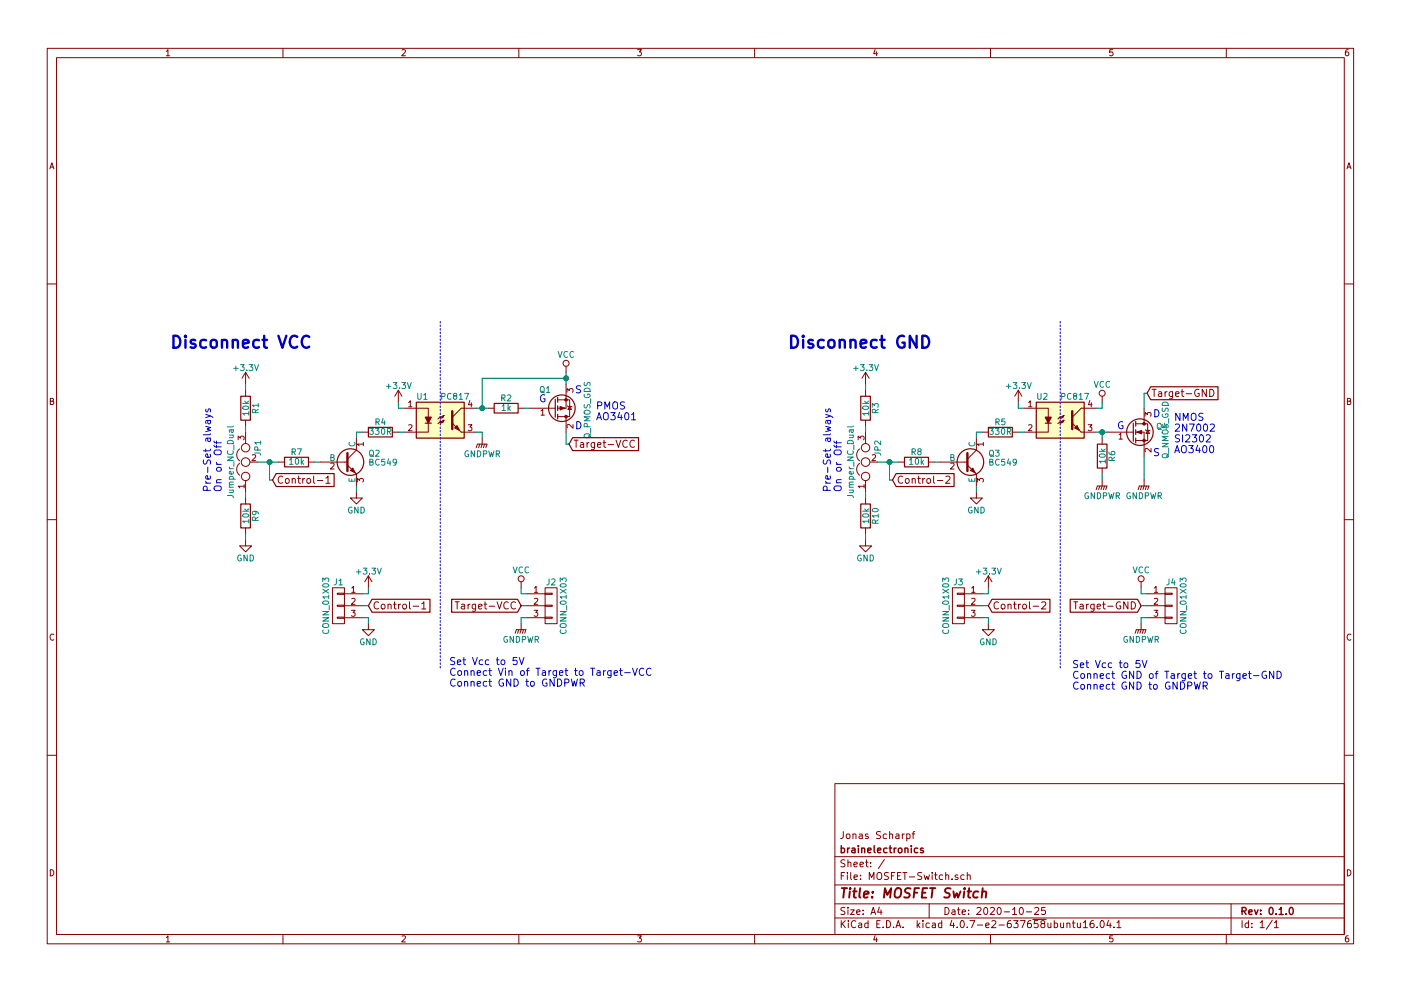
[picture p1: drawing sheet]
EESchema Schematic File Version 2
LIBS:power
LIBS:device
LIBS:switches
LIBS:relays
LIBS:motors
LIBS:transistors
LIBS:conn
LIBS:linear
LIBS:regul
LIBS:74xx
LIBS:cmos4000
LIBS:adc-dac
LIBS:memory
LIBS:xilinx
LIBS:microcontrollers
LIBS:dsp
LIBS:microchip
LIBS:analog_switches
LIBS:motorola
LIBS:texas
LIBS:intel
LIBS:audio
LIBS:interface
LIBS:digital-audio
LIBS:philips
LIBS:display
LIBS:cypress
LIBS:siliconi
LIBS:opto
LIBS:atmel
LIBS:contrib
LIBS:valves
LIBS:brainelectronics
LIBS:MOSFET-Switch-cache
EELAYER 25 0
EELAYER END
$Descr A4 11693 8268
encoding utf-8
Sheet 1 1
Title "MOSFET Switch"
Date "2020-10-25"
Rev "0.1.0"
Comp "brainelectronics"
Comment1 "Jonas Scharpf"
Comment2 ""
Comment3 ""
Comment4 ""
$EndDescr
Text Notes 2600 2900 2    100  ~ 20
Disconnect VCC
$Comp
L Q_NMOS_GSD Q4
U 1 1
P 9450 3600
F 0 "Q4" H 9650 3650 50  0000 L CNN
F 1 "Q_NMOS_GSD" V 9725 3375 50  0000 L CNN
F 2 "TO_SOT_Packages_SMD:SOT-23" H 9650 3700 50  0001 C CNN
F 3 "" H 9450 3600 50  0001 C CNN
	1    9450 3600
	1    0    0    -1  
$EndComp
Text Notes 9325 3575 0    60   ~ 0
G
Text Notes 9625 3475 0    60   ~ 0
D
Text Notes 9625 3800 0    60   ~ 0
S
Text Notes 9800 3775 0    60   ~ 0
NMOS\n2N7002\nSI2302\nAO3400
Wire Wire Line
	9550 3275 9550 3400
Wire Wire Line
	9550 4000 9550 3800
$Comp
L R R7
U 1 1
P 2475 3850
F 0 "R7" V 2555 3850 50  0000 C CNN
F 1 "10k" V 2475 3850 50  0000 C CNN
F 2 "Resistors_THT:R_Axial_DIN0204_L3.6mm_D1.6mm_P2.54mm_Vertical" V 2405 3850 50  0001 C CNN
F 3 "" H 2475 3850 50  0001 C CNN
	1    2475 3850
	0    1    -1   0   
$EndComp
$Comp
L R R4
U 1 1
P 3175 3600
F 0 "R4" V 3255 3600 50  0000 C CNN
F 1 "330R" V 3175 3600 50  0000 C CNN
F 2 "Resistors_SMD:R_0603_HandSoldering" V 3105 3600 50  0001 C CNN
F 3 "" H 3175 3600 50  0001 C CNN
	1    3175 3600
	0    1    -1   0   
$EndComp
$Comp
L CONN_01X03 J1
U 1 1
P 2825 5050
F 0 "J1" H 2825 5250 50  0000 C CNN
F 1 "CONN_01X03" V 2925 5050 50  0000 C CNN
F 2 "" H 2825 5050 50  0001 C CNN
F 3 "" H 2825 5050 50  0001 C CNN
	1    2825 5050
	-1   0    0    -1  
$EndComp
$Comp
L Jumper_NC_Dual JP1
U 1 1
P 2050 3850
F 0 "JP1" H 2100 3750 50  0000 L CNN
F 1 "Jumper_NC_Dual" H 2050 3950 50  0000 C BNN
F 2 "" H 2050 3850 50  0001 C CNN
F 3 "" H 2050 3850 50  0001 C CNN
	1    2050 3850
	0    -1   -1   0   
$EndComp
Wire Wire Line
	2150 3850 2325 3850
$Comp
L R R9
U 1 1
P 2050 4300
F 0 "R9" V 2130 4300 50  0000 C CNN
F 1 "10k" V 2050 4300 50  0000 C CNN
F 2 "Resistors_THT:R_Axial_DIN0204_L3.6mm_D1.6mm_P2.54mm_Vertical" V 1980 4300 50  0001 C CNN
F 3 "" H 2050 4300 50  0001 C CNN
	1    2050 4300
	1    0    0    1   
$EndComp
$Comp
L R R1
U 1 1
P 2050 3400
F 0 "R1" V 2130 3400 50  0000 C CNN
F 1 "10k" V 2050 3400 50  0000 C CNN
F 2 "Resistors_THT:R_Axial_DIN0204_L3.6mm_D1.6mm_P2.54mm_Vertical" V 1980 3400 50  0001 C CNN
F 3 "" H 2050 3400 50  0001 C CNN
	1    2050 3400
	1    0    0    1   
$EndComp
$Comp
L +3.3V #PWR2
U 1 1
P 2050 3200
F 0 "#PWR2" H 2050 3050 50  0001 C CNN
F 1 "+3.3V" H 2050 3340 50  0000 C CNN
F 2 "" H 2050 3200 50  0001 C CNN
F 3 "" H 2050 3200 50  0001 C CNN
	1    2050 3200
	1    0    0    -1  
$EndComp
$Comp
L GND #PWR12
U 1 1
P 2050 4500
F 0 "#PWR12" H 2050 4250 50  0001 C CNN
F 1 "GND" H 2050 4350 50  0000 C CNN
F 2 "" H 2050 4500 50  0001 C CNN
F 3 "" H 2050 4500 50  0001 C CNN
	1    2050 4500
	1    0    0    -1  
$EndComp
Text GLabel 2275 4000 2    60   Input ~ 0
Control-1
Wire Wire Line
	2250 4000 2250 3850
Connection ~ 2250 3850
Wire Wire Line
	2625 3850 2675 3850
$Comp
L BC549 Q2
U 1 1
P 2875 3850
F 0 "Q2" H 3075 3925 50  0000 L CNN
F 1 "BC549" H 3075 3850 50  0000 L CNN
F 2 "TO_SOT_Packages_THT:TO-92_Molded_Narrow" H 3075 3775 50  0001 L CIN
F 3 "" H 2875 3850 50  0001 L CNN
	1    2875 3850
	1    0    0    -1  
$EndComp
$Comp
L GND #PWR10
U 1 1
P 2975 4100
F 0 "#PWR10" H 2975 3850 50  0001 C CNN
F 1 "GND" H 2975 3950 50  0000 C CNN
F 2 "" H 2975 4100 50  0001 C CNN
F 3 "" H 2975 4100 50  0001 C CNN
	1    2975 4100
	1    0    0    -1  
$EndComp
Wire Wire Line
	2975 4100 2975 4050
Wire Wire Line
	2050 4150 2050 4100
Wire Wire Line
	2050 3600 2050 3550
Wire Wire Line
	2050 4500 2050 4450
Text GLabel 3075 5050 2    60   Input ~ 0
Control-1
Wire Wire Line
	3075 5050 3025 5050
$Comp
L +3.3V #PWR14
U 1 1
P 3075 4900
F 0 "#PWR14" H 3075 4750 50  0001 C CNN
F 1 "+3.3V" H 3075 5040 50  0000 C CNN
F 2 "" H 3075 4900 50  0001 C CNN
F 3 "" H 3075 4900 50  0001 C CNN
	1    3075 4900
	1    0    0    -1  
$EndComp
Wire Wire Line
	3075 4900 3075 4950
Wire Wire Line
	3075 4950 3025 4950
$Comp
L GND #PWR18
U 1 1
P 3075 5200
F 0 "#PWR18" H 3075 4950 50  0001 C CNN
F 1 "GND" H 3075 5050 50  0000 C CNN
F 2 "" H 3075 5200 50  0001 C CNN
F 3 "" H 3075 5200 50  0001 C CNN
	1    3075 5200
	1    0    0    -1  
$EndComp
Wire Wire Line
	3075 5200 3075 5150
Wire Wire Line
	3075 5150 3025 5150
Wire Wire Line
	2050 3250 2050 3200
Wire Wire Line
	3025 3600 2975 3600
Wire Wire Line
	2975 3600 2975 3650
$Comp
L PC817 U1
U 1 1
P 3675 3500
F 0 "U1" H 3475 3700 50  0000 L CNN
F 1 "PC817" H 3675 3700 50  0000 L CNN
F 2 "Housings_DIP:DIP-4_W7.62mm" H 3475 3300 50  0001 L CIN
F 3 "" H 3675 3500 50  0001 L CNN
	1    3675 3500
	1    0    0    -1  
$EndComp
Wire Wire Line
	3375 3600 3325 3600
$Comp
L +3.3V #PWR4
U 1 1
P 3325 3350
F 0 "#PWR4" H 3325 3200 50  0001 C CNN
F 1 "+3.3V" H 3325 3490 50  0000 C CNN
F 2 "" H 3325 3350 50  0001 C CNN
F 3 "" H 3325 3350 50  0001 C CNN
	1    3325 3350
	1    0    0    -1  
$EndComp
Wire Wire Line
	3325 3350 3325 3400
Wire Wire Line
	3325 3400 3375 3400
$Comp
L R R2
U 1 1
P 4225 3400
F 0 "R2" V 4305 3400 50  0000 C CNN
F 1 "1k" V 4225 3400 50  0000 C CNN
F 2 "Resistors_THT:R_Axial_DIN0204_L3.6mm_D1.6mm_P2.54mm_Vertical" V 4155 3400 50  0001 C CNN
F 3 "" H 4225 3400 50  0001 C CNN
	1    4225 3400
	0    1    -1   0   
$EndComp
$Comp
L GNDPWR #PWR7
U 1 1
P 4025 3650
F 0 "#PWR7" H 4025 3450 50  0001 C CNN
F 1 "GNDPWR" H 4025 3520 50  0000 C CNN
F 2 "" H 4025 3600 50  0001 C CNN
F 3 "" H 4025 3600 50  0001 C CNN
	1    4025 3650
	1    0    0    -1  
$EndComp
Wire Wire Line
	4025 3650 4025 3600
Wire Wire Line
	4025 3600 3975 3600
Wire Wire Line
	3975 3400 4075 3400
$Comp
L Q_PMOS_GDS Q1
U 1 1
P 4625 3400
F 0 "Q1" H 4500 3250 50  0000 L CNN
F 1 "Q_PMOS_GDS" V 4900 3175 50  0000 L CNN
F 2 "" H 4825 3500 50  0001 C CNN
F 3 "" H 4625 3400 50  0001 C CNN
	1    4625 3400
	1    0    0    1   
$EndComp
Text Notes 4500 3350 0    60   ~ 0
G
Text Notes 4800 3575 0    60   ~ 0
D
Text Notes 4800 3275 0    60   ~ 0
S
Text Notes 4975 3500 0    60   ~ 0
PMOS\nAO3401
$Comp
L GNDPWR #PWR19
U 1 1
P 4350 5200
F 0 "#PWR19" H 4350 5000 50  0001 C CNN
F 1 "GNDPWR" H 4350 5070 50  0000 C CNN
F 2 "" H 4350 5150 50  0001 C CNN
F 3 "" H 4350 5150 50  0001 C CNN
	1    4350 5200
	1    0    0    -1  
$EndComp
$Comp
L VCC #PWR1
U 1 1
P 4725 3100
F 0 "#PWR1" H 4725 2950 50  0001 C CNN
F 1 "VCC" H 4725 3250 50  0000 C CNN
F 2 "" H 4725 3100 50  0001 C CNN
F 3 "" H 4725 3100 50  0001 C CNN
	1    4725 3100
	1    0    0    -1  
$EndComp
Wire Wire Line
	4725 3100 4725 3200
Wire Wire Line
	4725 3150 4025 3150
Wire Wire Line
	4025 3150 4025 3400
Connection ~ 4025 3400
Connection ~ 4725 3150
Wire Wire Line
	4375 3400 4425 3400
Text GLabel 9575 3275 2    60   Input ~ 0
Target-GND
$Comp
L VCC #PWR15
U 1 1
P 4350 4900
F 0 "#PWR15" H 4350 4750 50  0001 C CNN
F 1 "VCC" H 4350 5050 50  0000 C CNN
F 2 "" H 4350 4900 50  0001 C CNN
F 3 "" H 4350 4900 50  0001 C CNN
	1    4350 4900
	1    0    0    -1  
$EndComp
$Comp
L CONN_01X03 J2
U 1 1
P 4600 5050
F 0 "J2" H 4600 5250 50  0000 C CNN
F 1 "CONN_01X03" V 4700 5050 50  0000 C CNN
F 2 "" H 4600 5050 50  0001 C CNN
F 3 "" H 4600 5050 50  0001 C CNN
	1    4600 5050
	1    0    0    -1  
$EndComp
Wire Wire Line
	4350 5050 4400 5050
Wire Wire Line
	4350 5200 4350 5150
Wire Wire Line
	4350 5150 4400 5150
Wire Wire Line
	4400 4950 4350 4950
Wire Wire Line
	4350 4950 4350 4900
Text Notes 7775 2900 2    100  ~ 20
Disconnect GND
$Comp
L R R8
U 1 1
P 7650 3850
F 0 "R8" V 7730 3850 50  0000 C CNN
F 1 "10k" V 7650 3850 50  0000 C CNN
F 2 "Resistors_THT:R_Axial_DIN0204_L3.6mm_D1.6mm_P2.54mm_Vertical" V 7580 3850 50  0001 C CNN
F 3 "" H 7650 3850 50  0001 C CNN
	1    7650 3850
	0    1    -1   0   
$EndComp
$Comp
L R R5
U 1 1
P 8350 3600
F 0 "R5" V 8430 3600 50  0000 C CNN
F 1 "330R" V 8350 3600 50  0000 C CNN
F 2 "Resistors_SMD:R_0603_HandSoldering" V 8280 3600 50  0001 C CNN
F 3 "" H 8350 3600 50  0001 C CNN
	1    8350 3600
	0    1    -1   0   
$EndComp
$Comp
L Jumper_NC_Dual JP2
U 1 1
P 7225 3850
F 0 "JP2" H 7275 3750 50  0000 L CNN
F 1 "Jumper_NC_Dual" H 7225 3950 50  0000 C BNN
F 2 "" H 7225 3850 50  0001 C CNN
F 3 "" H 7225 3850 50  0001 C CNN
	1    7225 3850
	0    -1   -1   0   
$EndComp
Wire Wire Line
	7325 3850 7500 3850
$Comp
L R R10
U 1 1
P 7225 4300
F 0 "R10" V 7305 4300 50  0000 C CNN
F 1 "10k" V 7225 4300 50  0000 C CNN
F 2 "Resistors_THT:R_Axial_DIN0204_L3.6mm_D1.6mm_P2.54mm_Vertical" V 7155 4300 50  0001 C CNN
F 3 "" H 7225 4300 50  0001 C CNN
	1    7225 4300
	1    0    0    1   
$EndComp
$Comp
L R R3
U 1 1
P 7225 3400
F 0 "R3" V 7305 3400 50  0000 C CNN
F 1 "10k" V 7225 3400 50  0000 C CNN
F 2 "Resistors_THT:R_Axial_DIN0204_L3.6mm_D1.6mm_P2.54mm_Vertical" V 7155 3400 50  0001 C CNN
F 3 "" H 7225 3400 50  0001 C CNN
	1    7225 3400
	1    0    0    1   
$EndComp
$Comp
L +3.3V #PWR3
U 1 1
P 7225 3200
F 0 "#PWR3" H 7225 3050 50  0001 C CNN
F 1 "+3.3V" H 7225 3340 50  0000 C CNN
F 2 "" H 7225 3200 50  0001 C CNN
F 3 "" H 7225 3200 50  0001 C CNN
	1    7225 3200
	1    0    0    -1  
$EndComp
$Comp
L GND #PWR13
U 1 1
P 7225 4500
F 0 "#PWR13" H 7225 4250 50  0001 C CNN
F 1 "GND" H 7225 4350 50  0000 C CNN
F 2 "" H 7225 4500 50  0001 C CNN
F 3 "" H 7225 4500 50  0001 C CNN
	1    7225 4500
	1    0    0    -1  
$EndComp
Text GLabel 7450 4000 2    60   Input ~ 0
Control-2
Wire Wire Line
	7425 4000 7425 3850
Connection ~ 7425 3850
Wire Wire Line
	7800 3850 7850 3850
$Comp
L BC549 Q3
U 1 1
P 8050 3850
F 0 "Q3" H 8250 3925 50  0000 L CNN
F 1 "BC549" H 8250 3850 50  0000 L CNN
F 2 "TO_SOT_Packages_THT:TO-92_Molded_Narrow" H 8250 3775 50  0001 L CIN
F 3 "" H 8050 3850 50  0001 L CNN
	1    8050 3850
	1    0    0    -1  
$EndComp
$Comp
L GND #PWR11
U 1 1
P 8150 4100
F 0 "#PWR11" H 8150 3850 50  0001 C CNN
F 1 "GND" H 8150 3950 50  0000 C CNN
F 2 "" H 8150 4100 50  0001 C CNN
F 3 "" H 8150 4100 50  0001 C CNN
	1    8150 4100
	1    0    0    -1  
$EndComp
Wire Wire Line
	8150 4100 8150 4050
Wire Wire Line
	7225 4150 7225 4100
Wire Wire Line
	7225 3600 7225 3550
Wire Wire Line
	7225 4500 7225 4450
Wire Wire Line
	7225 3250 7225 3200
Wire Wire Line
	8200 3600 8150 3600
Wire Wire Line
	8150 3600 8150 3650
$Comp
L PC817 U2
U 1 1
P 8850 3500
F 0 "U2" H 8650 3700 50  0000 L CNN
F 1 "PC817" H 8850 3700 50  0000 L CNN
F 2 "Housings_DIP:DIP-4_W7.62mm" H 8650 3300 50  0001 L CIN
F 3 "" H 8850 3500 50  0001 L CNN
	1    8850 3500
	1    0    0    -1  
$EndComp
Wire Wire Line
	8550 3600 8500 3600
$Comp
L +3.3V #PWR5
U 1 1
P 8500 3350
F 0 "#PWR5" H 8500 3200 50  0001 C CNN
F 1 "+3.3V" H 8500 3490 50  0000 C CNN
F 2 "" H 8500 3350 50  0001 C CNN
F 3 "" H 8500 3350 50  0001 C CNN
	1    8500 3350
	1    0    0    -1  
$EndComp
Wire Wire Line
	8500 3350 8500 3400
Wire Wire Line
	8500 3400 8550 3400
$Comp
L R R6
U 1 1
P 9200 3800
F 0 "R6" V 9280 3800 50  0000 C CNN
F 1 "10k" V 9200 3800 50  0000 C CNN
F 2 "Resistors_THT:R_Axial_DIN0204_L3.6mm_D1.6mm_P2.54mm_Vertical" V 9130 3800 50  0001 C CNN
F 3 "" H 9200 3800 50  0001 C CNN
	1    9200 3800
	1    0    0    1   
$EndComp
Wire Wire Line
	9150 3600 9250 3600
$Comp
L VCC #PWR6
U 1 1
P 9200 3350
F 0 "#PWR6" H 9200 3200 50  0001 C CNN
F 1 "VCC" H 9200 3500 50  0000 C CNN
F 2 "" H 9200 3350 50  0001 C CNN
F 3 "" H 9200 3350 50  0001 C CNN
	1    9200 3350
	1    0    0    -1  
$EndComp
Text GLabel 4750 3700 2    60   Input ~ 0
Target-VCC
$Comp
L GNDPWR #PWR8
U 1 1
P 9200 4000
F 0 "#PWR8" H 9200 3800 50  0001 C CNN
F 1 "GNDPWR" H 9200 3870 50  0000 C CNN
F 2 "" H 9200 3950 50  0001 C CNN
F 3 "" H 9200 3950 50  0001 C CNN
	1    9200 4000
	1    0    0    -1  
$EndComp
Wire Wire Line
	9200 3650 9200 3600
Wire Wire Line
	9200 4000 9200 3950
Wire Wire Line
	9200 3350 9200 3400
Wire Wire Line
	9200 3400 9150 3400
$Comp
L GNDPWR #PWR9
U 1 1
P 9550 4000
F 0 "#PWR9" H 9550 3800 50  0001 C CNN
F 1 "GNDPWR" H 9550 3870 50  0000 C CNN
F 2 "" H 9550 3950 50  0001 C CNN
F 3 "" H 9550 3950 50  0001 C CNN
	1    9550 4000
	1    0    0    -1  
$EndComp
Wire Wire Line
	4750 3700 4725 3700
Wire Wire Line
	4725 3700 4725 3600
Wire Wire Line
	2275 4000 2250 4000
Text GLabel 9525 5050 0    60   Input ~ 0
Target-GND
Wire Wire Line
	7450 4000 7425 4000
Wire Wire Line
	9575 3275 9550 3275
Wire Notes Line
	3675 2675 3675 5575
$Comp
L CONN_01X03 J3
U 1 1
P 8000 5050
F 0 "J3" H 8000 5250 50  0000 C CNN
F 1 "CONN_01X03" V 8100 5050 50  0000 C CNN
F 2 "" H 8000 5050 50  0001 C CNN
F 3 "" H 8000 5050 50  0001 C CNN
	1    8000 5050
	-1   0    0    -1  
$EndComp
Text GLabel 8250 5050 2    60   Input ~ 0
Control-2
Wire Wire Line
	8250 5050 8200 5050
$Comp
L +3.3V #PWR16
U 1 1
P 8250 4900
F 0 "#PWR16" H 8250 4750 50  0001 C CNN
F 1 "+3.3V" H 8250 5040 50  0000 C CNN
F 2 "" H 8250 4900 50  0001 C CNN
F 3 "" H 8250 4900 50  0001 C CNN
	1    8250 4900
	1    0    0    -1  
$EndComp
Wire Wire Line
	8250 4900 8250 4950
Wire Wire Line
	8250 4950 8200 4950
$Comp
L GND #PWR20
U 1 1
P 8250 5200
F 0 "#PWR20" H 8250 4950 50  0001 C CNN
F 1 "GND" H 8250 5050 50  0000 C CNN
F 2 "" H 8250 5200 50  0001 C CNN
F 3 "" H 8250 5200 50  0001 C CNN
	1    8250 5200
	1    0    0    -1  
$EndComp
Wire Wire Line
	8250 5200 8250 5150
Wire Wire Line
	8250 5150 8200 5150
$Comp
L GNDPWR #PWR21
U 1 1
P 9525 5200
F 0 "#PWR21" H 9525 5000 50  0001 C CNN
F 1 "GNDPWR" H 9525 5070 50  0000 C CNN
F 2 "" H 9525 5150 50  0001 C CNN
F 3 "" H 9525 5150 50  0001 C CNN
	1    9525 5200
	1    0    0    -1  
$EndComp
$Comp
L VCC #PWR17
U 1 1
P 9525 4900
F 0 "#PWR17" H 9525 4750 50  0001 C CNN
F 1 "VCC" H 9525 5050 50  0000 C CNN
F 2 "" H 9525 4900 50  0001 C CNN
F 3 "" H 9525 4900 50  0001 C CNN
	1    9525 4900
	1    0    0    -1  
$EndComp
$Comp
L CONN_01X03 J4
U 1 1
P 9775 5050
F 0 "J4" H 9775 5250 50  0000 C CNN
F 1 "CONN_01X03" V 9875 5050 50  0000 C CNN
F 2 "" H 9775 5050 50  0001 C CNN
F 3 "" H 9775 5050 50  0001 C CNN
	1    9775 5050
	1    0    0    -1  
$EndComp
Wire Wire Line
	9525 5050 9575 5050
Wire Wire Line
	9525 5200 9525 5150
Wire Wire Line
	9525 5150 9575 5150
Wire Wire Line
	9575 4950 9525 4950
Wire Wire Line
	9525 4950 9525 4900
Wire Notes Line
	8850 2675 8850 5575
Text GLabel 4350 5050 0    60   Input ~ 0
Target-VCC
Connection ~ 9200 3600
Text Notes 8950 5750 0    60   ~ 0
Set Vcc to 5V\nConnect GND of Target to Target-GND\nConnect GND to GNDPWR
Text Notes 3750 5725 0    60   ~ 0
Set Vcc to 5V\nConnect Vin of Target to Target-VCC\nConnect GND to GNDPWR
Text Notes 1850 4100 1    60   ~ 0
Pre-Set always\nOn or Off
Text Notes 7025 4100 1    60   ~ 0
Pre-Set always\nOn or Off
Text Notes 4550 4025 0    60   ~ 0
Target VCC will drop by\nR_DS_on * I_target = U_drop
$EndSCHEMATC
